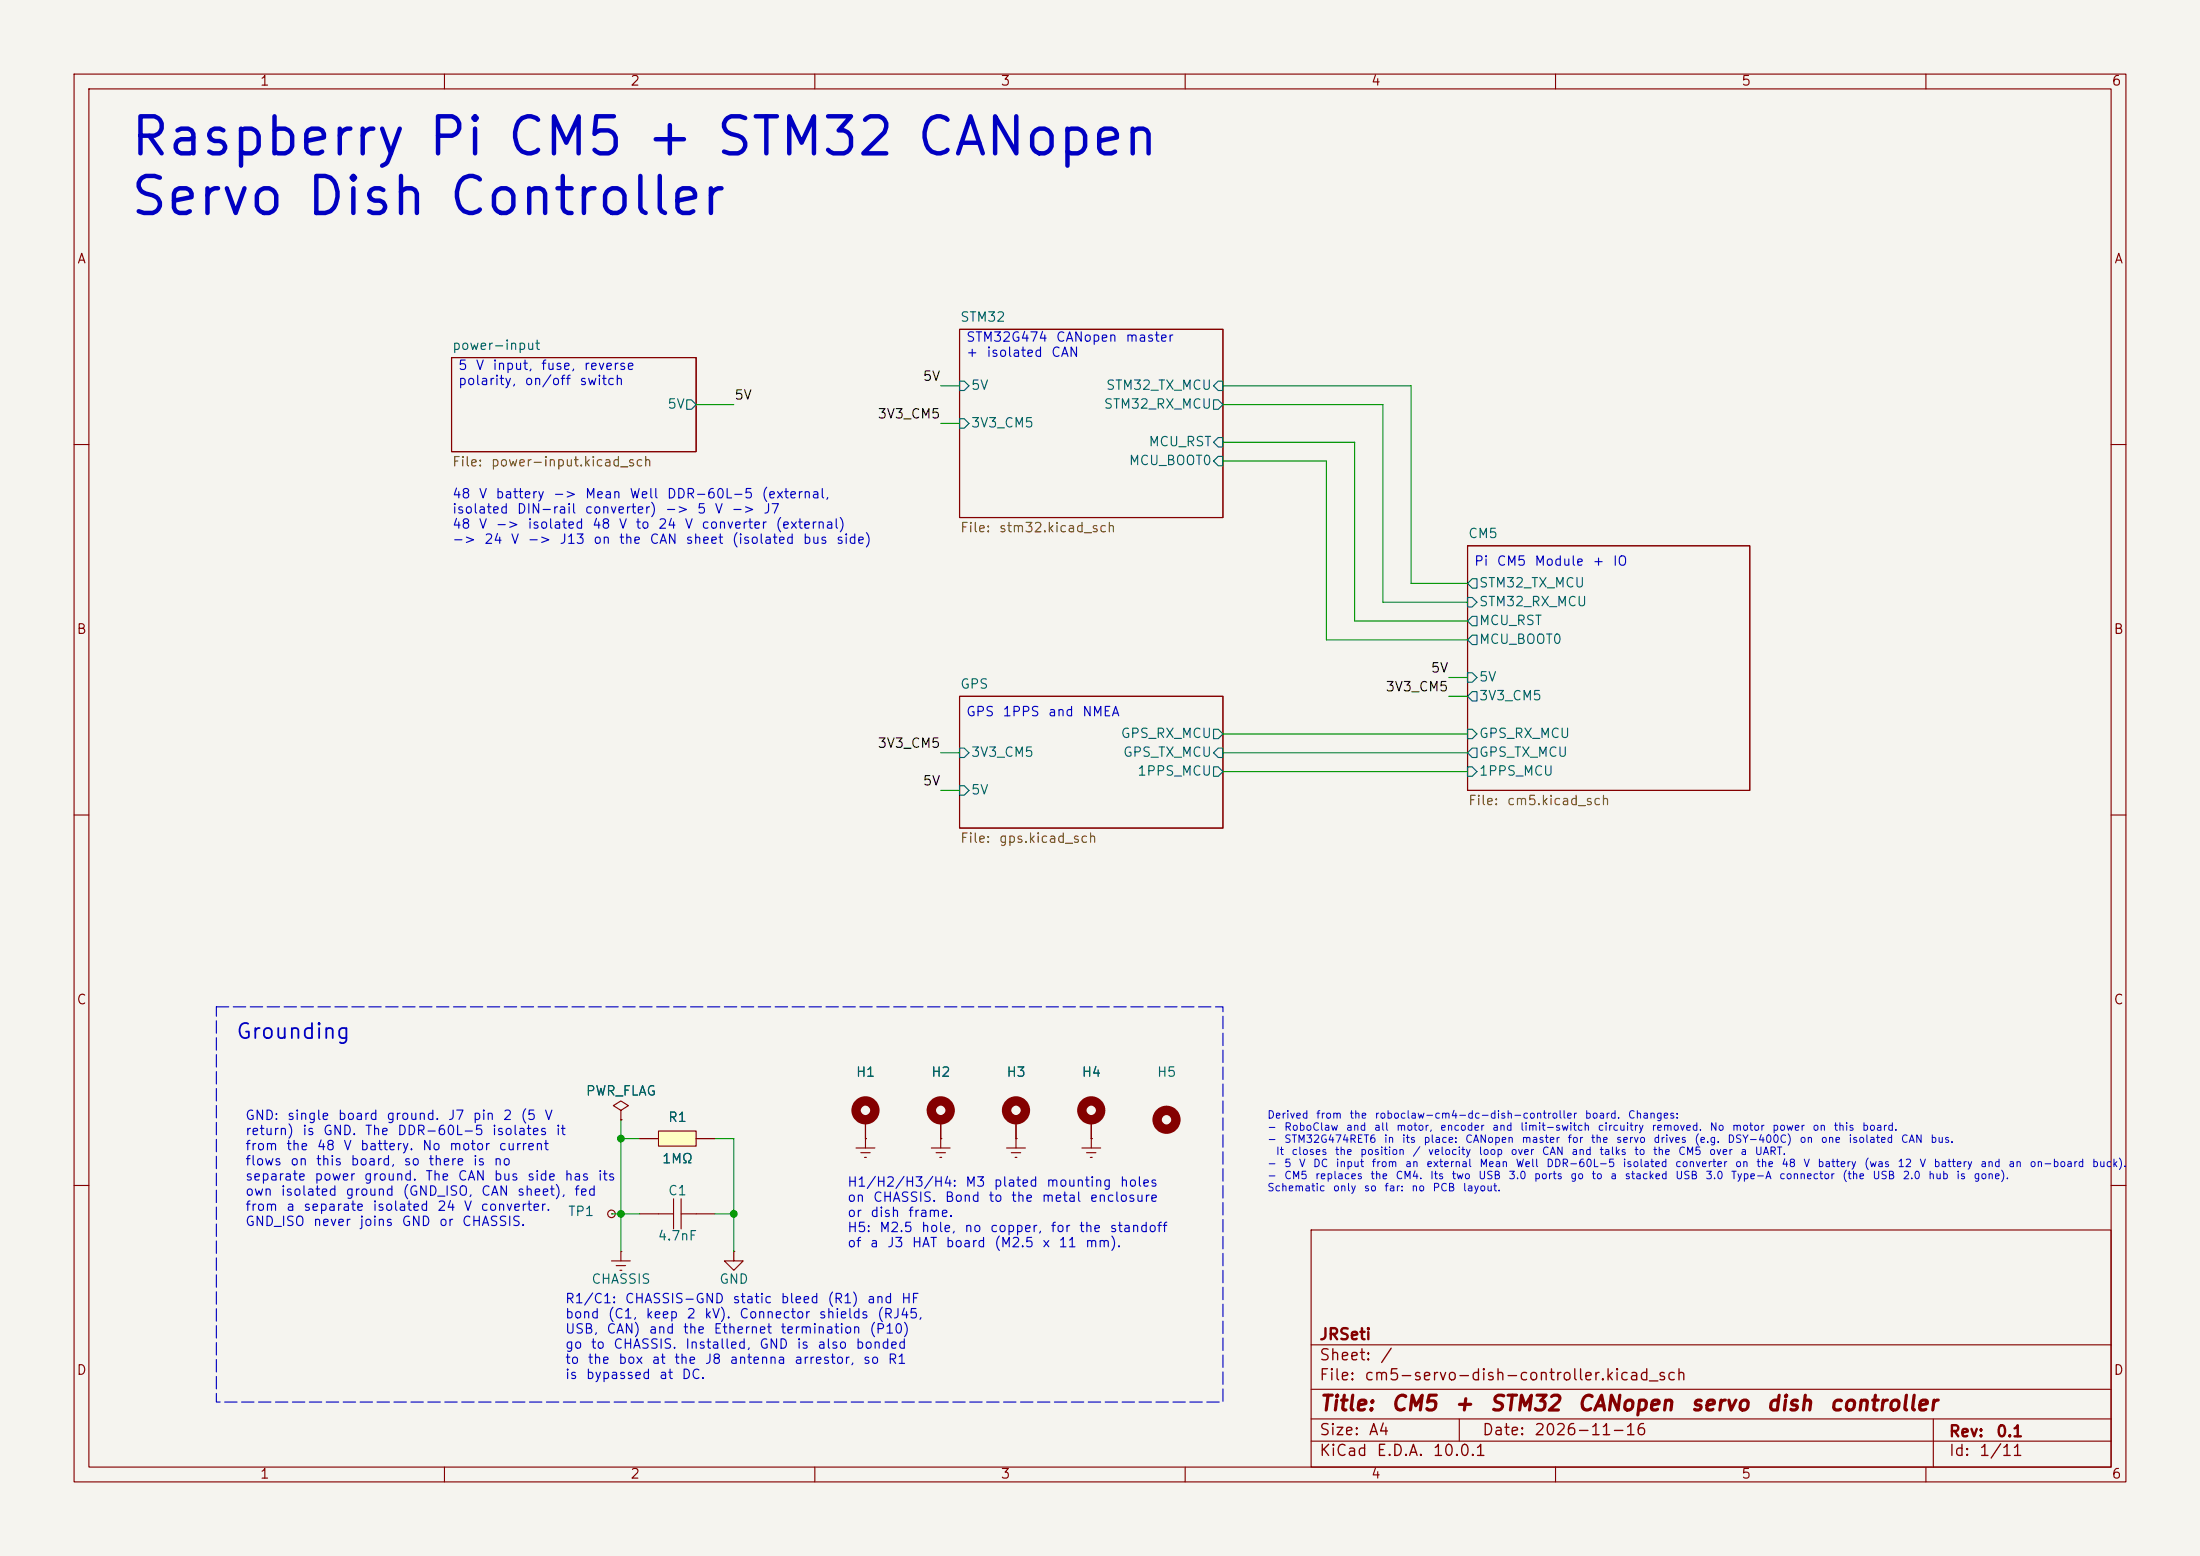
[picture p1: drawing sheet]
(kicad_sch
 (version 20260306)
 (generator "eeschema")
 (generator_version "10.0")
 (paper "A4")
 (title_block
  (title "CM5 + STM32 CANopen servo dish controller")
  (date "2026-11-16")
  (rev "0.1")
  (company "JRSeti"))
 (lib_symbols
  (symbol "Connector:TestPoint_Small"
   (pin_numbers (hide yes))
   (pin_names
    (offset 0.762) (hide yes)) (exclude_from_sim no) (in_bom yes) (on_board yes)
   (in_pos_files yes)
   (duplicate_pin_numbers_are_jumpers no)
   (property "Reference" "TP" (at 0 3.81 0) (show_name no) (do_not_autoplace no) (effects (font (size 1.27 1.27))))
   (property "Value" "TestPoint_Small" (at 0 2.032 0) (show_name no) (do_not_autoplace no) (effects (font (size 1.27 1.27))))
   (property "Footprint" "" (at 5.08 0 0) (show_name no) (do_not_autoplace no) (hide yes) (effects (font (size 1.27 1.27))))
   (property "Datasheet" "" (at 5.08 0 0) (show_name no) (do_not_autoplace no) (hide yes) (effects (font (size 1.27 1.27))))
   (property "Description" "test point" (at 0 0 0) (show_name no) (do_not_autoplace no) (hide yes) (effects (font (size 1.27 1.27))))
   (symbol "TestPoint_Small_0_1"
    (circle (center 0 0) (radius 0.508) (stroke (width 0) (type default)) (fill (type none))))
   (symbol "TestPoint_Small_1_1"
    (pin passive line (at 0 0 90) (length 0) (name "1" (effects (font (size 1.27 1.27)))) (number "1" (effects (font (size 1.27 1.27))))))
   (embedded_fonts no))
  (symbol "Mechanical:MountingHole"
   (pin_names
    (offset 1.016)) (exclude_from_sim no) (in_bom no) (on_board yes)
   (in_pos_files yes)
   (duplicate_pin_numbers_are_jumpers no)
   (property "Reference" "H" (at 0 5.08 0) (show_name no) (do_not_autoplace no) (effects (font (size 1.27 1.27))))
   (property "Value" "MountingHole" (at 0 3.175 0) (show_name no) (do_not_autoplace no) (effects (font (size 1.27 1.27))))
   (property "Footprint" "" (at 0 0 0) (show_name no) (do_not_autoplace no) (hide yes) (effects (font (size 1.27 1.27))))
   (property "Datasheet" "" (at 0 0 0) (show_name no) (do_not_autoplace no) (hide yes) (effects (font (size 1.27 1.27))))
   (property "Description" "Mounting Hole without connection" (at 0 0 0) (show_name no) (do_not_autoplace no) (hide yes) (effects (font (size 1.27 1.27))))
   (symbol "MountingHole_0_1"
    (circle (center 0 0) (radius 1.27) (stroke (width 1.27) (type default)) (fill (type none))))
   (embedded_fonts no))
  (symbol "Mechanical:MountingHole_Pad"
   (pin_numbers (hide yes))
   (pin_names
    (offset 1.016) (hide yes)) (exclude_from_sim no) (in_bom no) (on_board yes)
   (in_pos_files yes)
   (duplicate_pin_numbers_are_jumpers no)
   (property "Reference" "H" (at 0 6.35 0) (show_name no) (do_not_autoplace no) (effects (font (size 1.27 1.27))))
   (property "Value" "MountingHole_Pad" (at 0 4.445 0) (show_name no) (do_not_autoplace no) (effects (font (size 1.27 1.27))))
   (property "Footprint" "" (at 0 0 0) (show_name no) (do_not_autoplace no) (hide yes) (effects (font (size 1.27 1.27))))
   (property "Datasheet" "" (at 0 0 0) (show_name no) (do_not_autoplace no) (hide yes) (effects (font (size 1.27 1.27))))
   (property "Description" "Mounting Hole with connection" (at 0 0 0) (show_name no) (do_not_autoplace no) (hide yes) (effects (font (size 1.27 1.27))))
   (symbol "MountingHole_Pad_0_1"
    (circle (center 0 1.27) (radius 1.27) (stroke (width 1.27) (type default)) (fill (type none))))
   (symbol "MountingHole_Pad_1_1"
    (pin input line (at 0 -2.54 90) (length 2.54) (name "1" (effects (font (size 1.27 1.27)))) (number "1" (effects (font (size 1.27 1.27))))))
   (embedded_fonts no))
  (symbol "MyParts:1206B472K202NT"
   (pin_numbers (hide yes))
   (pin_names (hide yes)) (exclude_from_sim no) (in_bom yes) (on_board yes)
   (in_pos_files yes)
   (duplicate_pin_numbers_are_jumpers no)
   (property "Reference" "C" (at 0 5.08 0) (show_name no) (do_not_autoplace no) (effects (font (size 1.27 1.27))))
   (property "Value" "4.7nF" (at 0 -5.08 0) (show_name no) (do_not_autoplace no) (effects (font (size 1.27 1.27))))
   (property "Footprint" "MyParts:CAPC3216X180N" (at 0 -7.62 0) (show_name no) (do_not_autoplace no) (hide yes) (effects (font (size 1.27 1.27))))
   (property "Datasheet" "https://www.lcsc.com/datasheet/lcsc_datasheet_2304140030_FH--Guangdong-Fenghua-Advanced-Tech-1206B472K202NT_C41017.pdf" (at 0 -10.16 0) (show_name no) (do_not_autoplace no) (hide yes) (effects (font (size 1.27 1.27))))
   (property "Description" "2kV 4.7nF X7R ±10% 1206 Multilayer Ceramic Capacitors MLCC - SMD/SMT ROHS" (at 0 0 0) (show_name no) (do_not_autoplace no) (hide yes) (effects (font (size 1.27 1.27))))
   (property "Manufacturer" "FH" (at 0 -12.7 0) (show_name no) (do_not_autoplace no) (hide yes) (effects (font (size 1.27 1.27))))
   (property "MPN" "1206B472K202NT" (at 0 -15.24 0) (show_name no) (do_not_autoplace no) (hide yes) (effects (font (size 1.27 1.27))))
   (property "LCSC Part" "C41017" (at 0 -17.78 0) (show_name no) (do_not_autoplace no) (hide yes) (effects (font (size 1.27 1.27))))
   (property "Tolerance" "±10%" (at 0 0 0) (show_name no) (do_not_autoplace no) (hide yes) (effects (font (size 1.27 1.27))))
   (property "Voltage Rating" "2kV" (at 0 0 0) (show_name no) (do_not_autoplace no) (hide yes) (effects (font (size 1.27 1.27))))
   (property "Pkg Type" "SMD 1206" (at 0 0 0) (show_name no) (do_not_autoplace no) (hide yes) (effects (font (size 1.27 1.27))))
   (symbol "1206B472K202NT_0_1"
    (polyline (pts (xy -0.51 0) (xy -2.54 0)) (stroke (width 0) (type default)) (fill (type none)))
    (polyline (pts (xy -0.51 -2.03) (xy -0.51 2.03)) (stroke (width 0) (type default)) (fill (type none)))
    (polyline (pts (xy 0.51 2.03) (xy 0.51 -2.03)) (stroke (width 0) (type default)) (fill (type none)))
    (polyline (pts (xy 2.54 0) (xy 0.51 0)) (stroke (width 0) (type default)) (fill (type none)))
    (pin passive line (at -5.08 0 0) (length 2.54) (name "1" (effects (font (size 1.27 1.27)))) (number "1" (effects (font (size 1.27 1.27)))))
    (pin passive line (at 5.08 0 180) (length 2.54) (name "2" (effects (font (size 1.27 1.27)))) (number "2" (effects (font (size 1.27 1.27))))))
   (embedded_fonts no))
  (symbol "MyParts:1206W4F1004T5E"
   (pin_numbers (hide yes))
   (pin_names (hide yes)) (exclude_from_sim no) (in_bom yes) (on_board yes)
   (in_pos_files yes)
   (duplicate_pin_numbers_are_jumpers no)
   (property "Reference" "R" (at 0 5.08 0) (show_name no) (do_not_autoplace no) (effects (font (size 1.27 1.27))))
   (property "Value" "1MΩ" (at 0 -5.08 0) (show_name no) (do_not_autoplace no) (effects (font (size 1.27 1.27))))
   (property "Footprint" "MyParts:RESC3216X70N" (at 0 -7.62 0) (show_name no) (do_not_autoplace no) (hide yes) (effects (font (size 1.27 1.27))))
   (property "Datasheet" "https://www.lcsc.com/datasheet/lcsc_datasheet_2206010145_UNI-ROYAL-Uniroyal-Elec-1206W4F1004T5E_C17927.pdf" (at 0 -10.16 0) (show_name no) (do_not_autoplace no) (hide yes) (effects (font (size 1.27 1.27))))
   (property "Description" "-55℃~+155℃ 1MΩ 200V 250mW Thick Film Resistor ±1% ±100ppm/℃ 1206 Chip Resistor - Surface Mount ROHS" (at 0 -22.86 0) (show_name no) (do_not_autoplace no) (hide yes) (effects (font (size 1.27 1.27))))
   (property "Manufacturer" "UNI-ROYAL" (at 0 -12.7 0) (show_name no) (do_not_autoplace no) (hide yes) (effects (font (size 1.27 1.27))))
   (property "MPN" "1206W4F1004T5E" (at 0 -15.24 0) (show_name no) (do_not_autoplace no) (hide yes) (effects (font (size 1.27 1.27))))
   (property "LCSC Part" "C17927" (at 0 -17.78 0) (show_name no) (do_not_autoplace no) (hide yes) (effects (font (size 1.27 1.27))))
   (property "Tolerance" "±1%" (at 0 0 0) (show_name no) (do_not_autoplace no) (hide yes) (effects (font (size 1.27 1.27))))
   (property "Voltage Rating" "200V" (at 0 0 0) (show_name no) (do_not_autoplace no) (hide yes) (effects (font (size 1.27 1.27))))
   (property "Pkg Type" "SMD 1206" (at 0 0 0) (show_name no) (do_not_autoplace no) (hide yes) (effects (font (size 1.27 1.27))))
   (symbol "1206W4F1004T5E_0_1"
    (rectangle (start -2.54 1.02) (end 2.54 -1.02) (stroke (width 0) (type default)) (fill (type background)))
    (pin passive line (at -5.08 0 0) (length 2.54) (name "1" (effects (font (size 1.27 1.27)))) (number "1" (effects (font (size 1.27 1.27)))))
    (pin passive line (at 5.08 0 180) (length 2.54) (name "2" (effects (font (size 1.27 1.27)))) (number "2" (effects (font (size 1.27 1.27))))))
   (embedded_fonts no))
  (symbol "power:Earth"
   (power global)
   (pin_numbers (hide yes))
   (pin_names
    (offset 0) (hide yes)) (exclude_from_sim no) (in_bom yes) (on_board yes)
   (in_pos_files yes)
   (duplicate_pin_numbers_are_jumpers no)
   (property "Reference" "#PWR" (at 0 -6.35 0) (show_name no) (do_not_autoplace no) (hide yes) (effects (font (size 1.27 1.27))))
   (property "Value" "Earth" (at 0 -3.81 0) (show_name no) (do_not_autoplace no) (effects (font (size 1.27 1.27))))
   (property "Footprint" "" (at 0 0 0) (show_name no) (do_not_autoplace no) (hide yes) (effects (font (size 1.27 1.27))))
   (property "Datasheet" "" (at 0 0 0) (show_name no) (do_not_autoplace no) (hide yes) (effects (font (size 1.27 1.27))))
   (property "Description" "Power symbol creates a global label with name \"Earth\"" (at 0 0 0) (show_name no) (do_not_autoplace no) (hide yes) (effects (font (size 1.27 1.27))))
   (symbol "Earth_0_1"
    (polyline (pts (xy -0.635 -1.905) (xy 0.635 -1.905)) (stroke (width 0) (type default)) (fill (type none)))
    (polyline (pts (xy -0.127 -2.54) (xy 0.127 -2.54)) (stroke (width 0) (type default)) (fill (type none)))
    (polyline (pts (xy 0 -1.27) (xy 0 0)) (stroke (width 0) (type default)) (fill (type none)))
    (polyline (pts (xy 1.27 -1.27) (xy -1.27 -1.27)) (stroke (width 0) (type default)) (fill (type none))))
   (symbol "Earth_1_1"
    (pin power_in line (at 0 0 270) (length 0) (name "" (effects (font (size 1.27 1.27)))) (number "1" (effects (font (size 1.27 1.27))))))
   (embedded_fonts no))
  (symbol "power:GND"
   (power global)
   (pin_numbers (hide yes))
   (pin_names
    (offset 0) (hide yes)) (exclude_from_sim no) (in_bom yes) (on_board yes)
   (in_pos_files yes)
   (duplicate_pin_numbers_are_jumpers no)
   (property "Reference" "#PWR" (at 0 -6.35 0) (show_name no) (do_not_autoplace no) (hide yes) (effects (font (size 1.27 1.27))))
   (property "Value" "GND" (at 0 -3.81 0) (show_name no) (do_not_autoplace no) (effects (font (size 1.27 1.27))))
   (property "Footprint" "" (at 0 0 0) (show_name no) (do_not_autoplace no) (hide yes) (effects (font (size 1.27 1.27))))
   (property "Datasheet" "" (at 0 0 0) (show_name no) (do_not_autoplace no) (hide yes) (effects (font (size 1.27 1.27))))
   (property "Description" "Power symbol creates a global label with name \"GND\" , ground" (at 0 0 0) (show_name no) (do_not_autoplace no) (hide yes) (effects (font (size 1.27 1.27))))
   (symbol "GND_0_1"
    (polyline (pts (xy 0 0) (xy 0 -1.27) (xy 1.27 -1.27) (xy 0 -2.54) (xy -1.27 -1.27) (xy 0 -1.27)) (stroke (width 0) (type default)) (fill (type none))))
   (symbol "GND_1_1"
    (pin power_in line (at 0 0 270) (length 0) (name "" (effects (font (size 1.27 1.27)))) (number "1" (effects (font (size 1.27 1.27))))))
   (embedded_fonts no))
  (symbol "power:PWR_FLAG"
   (power global)
   (pin_numbers (hide yes))
   (pin_names
    (offset 0) (hide yes)) (exclude_from_sim no) (in_bom yes) (on_board yes)
   (in_pos_files yes)
   (duplicate_pin_numbers_are_jumpers no)
   (property "Reference" "#FLG" (at 0 1.905 0) (show_name no) (do_not_autoplace no) (hide yes) (effects (font (size 1.27 1.27))))
   (property "Value" "PWR_FLAG" (at 0 3.81 0) (show_name no) (do_not_autoplace no) (effects (font (size 1.27 1.27))))
   (property "Footprint" "" (at 0 0 0) (show_name no) (do_not_autoplace no) (hide yes) (effects (font (size 1.27 1.27))))
   (property "Datasheet" "" (at 0 0 0) (show_name no) (do_not_autoplace no) (hide yes) (effects (font (size 1.27 1.27))))
   (property "Description" "Special symbol for telling ERC where power comes from" (at 0 0 0) (show_name no) (do_not_autoplace no) (hide yes) (effects (font (size 1.27 1.27))))
   (symbol "PWR_FLAG_0_0"
    (pin power_out line (at 0 0 90) (length 0) (name "" (effects (font (size 1.27 1.27)))) (number "1" (effects (font (size 1.27 1.27))))))
   (symbol "PWR_FLAG_0_1"
    (polyline (pts (xy 0 0) (xy 0 1.27) (xy -1.016 1.905) (xy 0 2.54) (xy 1.016 1.905) (xy 0 1.27)) (stroke (width 0) (type default)) (fill (type none))))
   (embedded_fonts no)))
 (rectangle
  (start 29.21 135.89)
  (end 165.1 189.23)
  (stroke (width 0) (type dash))
  (fill (type none)))
 (text "GND: single board ground. J7 pin 2 (5 V\nreturn) is GND. The DDR-60L-5 isolates it\nfrom the 48 V battery. No motor current\nflows on this board, so there is no\nseparate power ground. The CAN bus side has its\nown isolated ground (GND_ISO, CAN sheet), fed\nfrom a separate isolated 24 V converter.\nGND_ISO never joins GND or CHASSIS."
  (exclude_from_sim no)
  (at 33.02 150 0)
  (effects (font (size 1.27 1.27)) (justify left top)))
 (text "STM32G474 CANopen master\n+ isolated CAN"
  (exclude_from_sim no)
  (at 130.34 46.85 0)
  (effects (font (size 1.27 1.27)) (justify left)))
 (text "H1/H2/H3/H4: M3 plated mounting holes\non CHASSIS. Bond to the metal enclosure\nor dish frame.\nH5: M2.5 hole, no copper, for the standoff\nof a J3 HAT board (M2.5 x 11 mm)."
  (exclude_from_sim no)
  (at 114.3 168.91 0)
  (effects (font (size 1.27 1.27)) (justify left bottom)))
 (text "Raspberry Pi CM5 + STM32 CANopen\nServo Dish Controller"
  (exclude_from_sim no)
  (at 17.272 17 0)
  (effects (font (size 5 5)) (justify left top)))
 (text "Pi CM5 Module + IO"
  (exclude_from_sim no)
  (at 198.92 76.06 0)
  (effects (font (size 1.27 1.27)) (justify left)))
 (text "R1/C1: CHASSIS-GND static bleed (R1) and HF\nbond (C1, keep 2 kV). Connector shields (RJ45,\nUSB, CAN) and the Ethernet termination (P10)\ngo to CHASSIS. Installed, GND is also bonded\nto the box at the J8 antenna arrestor, so R1\nis bypassed at DC."
  (exclude_from_sim no)
  (at 76.2 186.69 0)
  (effects (font (size 1.27 1.27)) (justify left bottom)))
 (text "48 V battery -> Mean Well DDR-60L-5 (external,\nisolated DIN-rail converter) -> 5 V -> J7\n48 V -> isolated 48 V to 24 V converter (external)\n-> 24 V -> J13 on the CAN sheet (isolated bus side)"
  (exclude_from_sim no)
  (at 60.96 73.97 0)
  (effects (font (size 1.27 1.27)) (justify left bottom)))
 (text "Derived from the roboclaw-cm4-dc-dish-controller board. Changes:\n- RoboClaw and all motor, encoder and limit-switch circuitry removed. No motor power on this board.\n- STM32G474RET6 in its place: CANopen master for the servo drives (e.g. DSY-400C) on one isolated CAN bus.\n  It closes the position / velocity loop over CAN and talks to the CM5 over a UART.\n- 5 V DC input from an external Mean Well DDR-60L-5 isolated converter on the 48 V battery (was 12 V battery and an on-board buck).\n- CM5 replaces the CM4. Its two USB 3.0 ports go to a stacked USB 3.0 Type-A connector (the USB 2.0 hub is gone).\nSchematic only so far: no PCB layout."
  (exclude_from_sim no)
  (at 171 150 0)
  (effects (font (size 1.016 1.016)) (justify left top)))
 (text "GPS 1PPS and NMEA"
  (exclude_from_sim no)
  (at 130.34 96.38 0)
  (effects (font (size 1.27 1.27)) (justify left)))
 (text "5 V input, fuse, reverse\npolarity, on/off switch"
  (exclude_from_sim no)
  (at 61.76 50.66 0)
  (effects (font (size 1.27 1.27)) (justify left)))
 (text "Grounding"
  (exclude_from_sim no)
  (at 31.75 140.97 0)
  (effects (font (size 2.032 2.032)) (justify left bottom)))
 (junction
  (at 83.82 153.67)
  (diameter 0)
  (color 0 0 0 0))
 (junction
  (at 99.06 163.83)
  (diameter 0)
  (color 0 0 0 0))
 (junction
  (at 83.82 163.83)
  (diameter 0)
  (color 0 0 0 0))
 (wire
  (pts (xy 99.06 163.83) (xy 99.06 168.91))
  (stroke (width 0) (type default)))
 (wire
  (pts (xy 96.52 163.83) (xy 99.06 163.83))
  (stroke (width 0) (type default)))
 (wire
  (pts (xy 179.07 86.36) (xy 198.12 86.36))
  (stroke (width 0) (type default)))
 (wire
  (pts (xy 96.52 153.67) (xy 99.06 153.67))
  (stroke (width 0) (type default)))
 (wire
  (pts (xy 165.1 99.06) (xy 198.12 99.06))
  (stroke (width 0) (type default)))
 (wire
  (pts (xy 165.1 54.61) (xy 186.69 54.61))
  (stroke (width 0) (type default)))
 (wire
  (pts (xy 83.82 163.83) (xy 83.82 168.91))
  (stroke (width 0) (type default)))
 (wire
  (pts (xy 186.69 54.61) (xy 186.69 81.28))
  (stroke (width 0) (type default)))
 (wire
  (pts (xy 127 101.6) (xy 129.54 101.6))
  (stroke (width 0) (type default)))
 (wire
  (pts (xy 195.58 91.44) (xy 198.12 91.44))
  (stroke (width 0) (type default)))
 (wire
  (pts (xy 83.82 153.67) (xy 86.36 153.67))
  (stroke (width 0) (type default)))
 (wire
  (pts (xy 82.55 163.83) (xy 83.82 163.83))
  (stroke (width 0) (type default)))
 (wire
  (pts (xy 190.5 52.07) (xy 190.5 78.74))
  (stroke (width 0) (type default)))
 (wire
  (pts (xy 182.88 59.69) (xy 182.88 83.82))
  (stroke (width 0) (type default)))
 (wire
  (pts (xy 195.58 93.98) (xy 198.12 93.98))
  (stroke (width 0) (type default)))
 (wire
  (pts (xy 83.82 153.67) (xy 83.82 163.83))
  (stroke (width 0) (type default)))
 (wire
  (pts (xy 165.1 101.6) (xy 198.12 101.6))
  (stroke (width 0) (type default)))
 (wire
  (pts (xy 93.98 54.61) (xy 99.06 54.61))
  (stroke (width 0) (type default)))
 (wire
  (pts (xy 165.1 52.07) (xy 190.5 52.07))
  (stroke (width 0) (type default)))
 (wire
  (pts (xy 127 106.68) (xy 129.54 106.68))
  (stroke (width 0) (type default)))
 (wire
  (pts (xy 99.06 153.67) (xy 99.06 163.83))
  (stroke (width 0) (type default)))
 (wire
  (pts (xy 83.82 163.83) (xy 86.36 163.83))
  (stroke (width 0) (type default)))
 (wire
  (pts (xy 165.1 104.14) (xy 198.12 104.14))
  (stroke (width 0) (type default)))
 (wire
  (pts (xy 190.5 78.74) (xy 198.12 78.74))
  (stroke (width 0) (type default)))
 (wire
  (pts (xy 179.07 62.23) (xy 179.07 86.36))
  (stroke (width 0) (type default)))
 (wire
  (pts (xy 83.82 151.13) (xy 83.82 153.67))
  (stroke (width 0) (type default)))
 (wire
  (pts (xy 182.88 83.82) (xy 198.12 83.82))
  (stroke (width 0) (type default)))
 (wire
  (pts (xy 165.1 62.23) (xy 179.07 62.23))
  (stroke (width 0) (type default)))
 (wire
  (pts (xy 127 52.07) (xy 129.54 52.07))
  (stroke (width 0) (type default)))
 (wire
  (pts (xy 165.1 59.69) (xy 182.88 59.69))
  (stroke (width 0) (type default)))
 (wire
  (pts (xy 127 57.15) (xy 129.54 57.15))
  (stroke (width 0) (type default)))
 (wire
  (pts (xy 186.69 81.28) (xy 198.12 81.28))
  (stroke (width 0) (type default)))
 (label "3V3_CM5"
  (at 127 101.6 180)
  (effects (font (size 1.27 1.27)) (justify right bottom)))
 (label "5V"
  (at 195.58 91.44 180)
  (effects (font (size 1.27 1.27)) (justify right bottom)))
 (label "3V3_CM5"
  (at 127 57.15 180)
  (effects (font (size 1.27 1.27)) (justify right bottom)))
 (label "3V3_CM5"
  (at 195.58 93.98 180)
  (effects (font (size 1.27 1.27)) (justify right bottom)))
 (label "5V"
  (at 127 52.07 180)
  (effects (font (size 1.27 1.27)) (justify right bottom)))
 (label "5V"
  (at 127 106.68 180)
  (effects (font (size 1.27 1.27)) (justify right bottom)))
 (label "5V"
  (at 99.06 54.61 0)
  (effects (font (size 1.27 1.27)) (justify left bottom)))
 (symbol
  (lib_id "Connector:TestPoint_Small")
  (at 82.55 163.83 0)
  (unit 1)
  (body_style 1)
  (exclude_from_sim no)
  (in_bom no)
  (on_board yes)
  (in_pos_files no)
  (dnp no)
  (property "Reference" "TP1" (at 80.264 163.576 0) (show_name no) (do_not_autoplace no) (effects (font (size 1.27 1.27)) (justify right)))
  (property "Value" "TestPoint_Small" (at 81.788 163.83 0) (hide yes) (show_name no) (do_not_autoplace no) (effects (font (size 1.27 1.27))))
  (property "Footprint" "MyParts:TestPoint_Pad_D0.8mm" (at 81.788 163.83 0) (hide yes) (show_name no) (do_not_autoplace no) (effects (font (size 1.27 1.27))))
  (property "Datasheet" "" (at 82.55 163.83 0) (show_name no) (do_not_autoplace no) (effects (font (size 1.27 1.27))))
  (property "Description" "test point" (at 81.788 163.83 0) (hide yes) (show_name no) (do_not_autoplace no) (effects (font (size 1.27 1.27))))
  (pin "1"))
 (symbol
  (lib_id "Mechanical:MountingHole_Pad")
  (at 147.32 151.13 0)
  (unit 1)
  (body_style 1)
  (exclude_from_sim no)
  (in_bom no)
  (on_board yes)
  (in_pos_files no)
  (dnp no)
  (property "Reference" "H4" (at 147.32 144.78 0) (show_name no) (do_not_autoplace no) (effects (font (size 1.27 1.27))))
  (property "Value" "M3" (at 147.32 146.685 0) (hide yes) (show_name no) (do_not_autoplace no) (effects (font (size 1.27 1.27))))
  (property "Footprint" "MountingHole:MountingHole_3.2mm_M3_Pad_Via" (at 147.32 151.13 0) (hide yes) (show_name no) (do_not_autoplace no) (effects (font (size 1.27 1.27))))
  (property "Datasheet" "" (at 147.32 151.13 0) (hide yes) (show_name no) (do_not_autoplace no) (effects (font (size 1.27 1.27))))
  (property "Description" "Mounting Hole with connection" (at 147.32 151.13 0) (hide yes) (show_name no) (do_not_autoplace no) (effects (font (size 1.27 1.27))))
  (property "Pkg Type" "THT Mounting hole M3 plated" (at 147.32 151.13 0) (hide yes) (show_name no) (do_not_autoplace no) (effects (font (size 1.27 1.27))))
  (pin "1"))
 (symbol
  (lib_id "power:PWR_FLAG")
  (at 83.82 151.13 0)
  (unit 1)
  (body_style 1)
  (exclude_from_sim no)
  (in_bom yes)
  (on_board yes)
  (in_pos_files yes)
  (dnp no)
  (property "Reference" "#FLG01" (at 83.82 149.225 0) (hide yes) (show_name no) (do_not_autoplace no) (effects (font (size 1.27 1.27))))
  (property "Value" "PWR_FLAG" (at 83.82 147.32 0) (show_name no) (do_not_autoplace no) (effects (font (size 1.27 1.27))))
  (property "Footprint" "" (at 83.82 151.13 0) (hide yes) (show_name no) (do_not_autoplace no) (effects (font (size 1.27 1.27))))
  (property "Datasheet" "" (at 83.82 151.13 0) (hide yes) (show_name no) (do_not_autoplace no) (effects (font (size 1.27 1.27))))
  (property "Description" "Special symbol for telling ERC where power comes from" (at 83.82 151.13 0) (hide yes) (show_name no) (do_not_autoplace no) (effects (font (size 1.27 1.27))))
  (pin "1"))
 (symbol
  (lib_id "power:Earth")
  (at 116.84 153.67 0)
  (unit 1)
  (body_style 1)
  (exclude_from_sim no)
  (in_bom yes)
  (on_board yes)
  (in_pos_files yes)
  (dnp no)
  (property "Reference" "#PWR03" (at 116.84 160.02 0) (hide yes) (show_name no) (do_not_autoplace no) (effects (font (size 1.27 1.27))))
  (property "Value" "CHASSIS" (at 116.84 157.48 0) (hide yes) (show_name no) (do_not_autoplace no) (effects (font (size 1.27 1.27))))
  (property "Footprint" "" (at 116.84 153.67 0) (hide yes) (show_name no) (do_not_autoplace no) (effects (font (size 1.27 1.27))))
  (property "Datasheet" "" (at 116.84 153.67 0) (hide yes) (show_name no) (do_not_autoplace no) (effects (font (size 1.27 1.27))))
  (property "Description" "Power symbol creates a global label with name \"Earth\"" (at 116.84 153.67 0) (hide yes) (show_name no) (do_not_autoplace no) (effects (font (size 1.27 1.27))))
  (pin "1"))
 (symbol
  (lib_id "Mechanical:MountingHole_Pad")
  (at 116.84 151.13 0)
  (unit 1)
  (body_style 1)
  (exclude_from_sim no)
  (in_bom no)
  (on_board yes)
  (in_pos_files no)
  (dnp no)
  (property "Reference" "H1" (at 116.84 144.78 0) (show_name no) (do_not_autoplace no) (effects (font (size 1.27 1.27))))
  (property "Value" "M3" (at 116.84 146.685 0) (hide yes) (show_name no) (do_not_autoplace no) (effects (font (size 1.27 1.27))))
  (property "Footprint" "MountingHole:MountingHole_3.2mm_M3_Pad_Via" (at 116.84 151.13 0) (hide yes) (show_name no) (do_not_autoplace no) (effects (font (size 1.27 1.27))))
  (property "Datasheet" "" (at 116.84 151.13 0) (hide yes) (show_name no) (do_not_autoplace no) (effects (font (size 1.27 1.27))))
  (property "Description" "Mounting Hole with connection" (at 116.84 151.13 0) (hide yes) (show_name no) (do_not_autoplace no) (effects (font (size 1.27 1.27))))
  (property "Pkg Type" "THT Mounting hole M3 plated" (at 116.84 151.13 0) (hide yes) (show_name no) (do_not_autoplace no) (effects (font (size 1.27 1.27))))
  (pin "1"))
 (symbol
  (lib_id "Mechanical:MountingHole_Pad")
  (at 137.16 151.13 0)
  (unit 1)
  (body_style 1)
  (exclude_from_sim no)
  (in_bom no)
  (on_board yes)
  (in_pos_files no)
  (dnp no)
  (property "Reference" "H3" (at 137.16 144.78 0) (show_name no) (do_not_autoplace no) (effects (font (size 1.27 1.27))))
  (property "Value" "M3" (at 137.16 146.685 0) (hide yes) (show_name no) (do_not_autoplace no) (effects (font (size 1.27 1.27))))
  (property "Footprint" "MountingHole:MountingHole_3.2mm_M3_Pad_Via" (at 137.16 151.13 0) (hide yes) (show_name no) (do_not_autoplace no) (effects (font (size 1.27 1.27))))
  (property "Datasheet" "" (at 137.16 151.13 0) (hide yes) (show_name no) (do_not_autoplace no) (effects (font (size 1.27 1.27))))
  (property "Description" "Mounting Hole with connection" (at 137.16 151.13 0) (hide yes) (show_name no) (do_not_autoplace no) (effects (font (size 1.27 1.27))))
  (property "Pkg Type" "THT Mounting hole M3 plated" (at 137.16 151.13 0) (hide yes) (show_name no) (do_not_autoplace no) (effects (font (size 1.27 1.27))))
  (pin "1"))
 (symbol
  (lib_id "MyParts:1206W4F1004T5E")
  (at 91.44 153.67 0)
  (unit 1)
  (body_style 1)
  (exclude_from_sim no)
  (in_bom yes)
  (on_board yes)
  (in_pos_files yes)
  (dnp no)
  (property "Reference" "R1" (at 91.44 150.876 0) (show_name no) (do_not_autoplace no) (effects (font (size 1.27 1.27))))
  (property "Value" "1MΩ" (at 91.44 156.464 0) (show_name no) (do_not_autoplace no) (effects (font (size 1.27 1.27))))
  (property "Footprint" "MyParts:RESC3216X70N" (at 91.44 161.29 0) (hide yes) (show_name no) (do_not_autoplace no) (effects (font (size 1.27 1.27))))
  (property "Datasheet" "https://www.lcsc.com/datasheet/lcsc_datasheet_2206010145_UNI-ROYAL-Uniroyal-Elec-1206W4F1004T5E_C17927.pdf" (at 91.44 163.83 0) (hide yes) (show_name no) (do_not_autoplace no) (effects (font (size 1.27 1.27))))
  (property "Description" "-55℃~+155℃ 1MΩ 200V 250mW Thick Film Resistor ±1% ±100ppm/℃ 1206 Chip Resistor - Surface Mount ROHS" (at 91.44 176.53 0) (hide yes) (show_name no) (do_not_autoplace no) (effects (font (size 1.27 1.27))))
  (property "Manufacturer" "UNI-ROYAL" (at 91.44 166.37 0) (hide yes) (show_name no) (do_not_autoplace no) (effects (font (size 1.27 1.27))))
  (property "MPN" "1206W4F1004T5E" (at 91.44 168.91 0) (hide yes) (show_name no) (do_not_autoplace no) (effects (font (size 1.27 1.27))))
  (property "LCSC Part" "C17927" (at 91.44 171.45 0) (hide yes) (show_name no) (do_not_autoplace no) (effects (font (size 1.27 1.27))))
  (property "Tolerance" "±1%" (at 91.44 153.67 0) (hide yes) (show_name no) (do_not_autoplace no) (effects (font (size 1.27 1.27))))
  (property "Voltage Rating" "200V" (at 91.44 153.67 0) (hide yes) (show_name no) (do_not_autoplace no) (effects (font (size 1.27 1.27))))
  (property "Pkg Type" "SMD 1206" (at 91.44 153.67 0) (hide yes) (show_name no) (do_not_autoplace no) (effects (font (size 1.27 1.27))))
  (pin "1")
  (pin "2"))
 (symbol
  (lib_id "power:Earth")
  (at 127 153.67 0)
  (unit 1)
  (body_style 1)
  (exclude_from_sim no)
  (in_bom yes)
  (on_board yes)
  (in_pos_files yes)
  (dnp no)
  (property "Reference" "#PWR04" (at 127 160.02 0) (hide yes) (show_name no) (do_not_autoplace no) (effects (font (size 1.27 1.27))))
  (property "Value" "CHASSIS" (at 127 157.48 0) (hide yes) (show_name no) (do_not_autoplace no) (effects (font (size 1.27 1.27))))
  (property "Footprint" "" (at 127 153.67 0) (hide yes) (show_name no) (do_not_autoplace no) (effects (font (size 1.27 1.27))))
  (property "Datasheet" "" (at 127 153.67 0) (hide yes) (show_name no) (do_not_autoplace no) (effects (font (size 1.27 1.27))))
  (property "Description" "Power symbol creates a global label with name \"Earth\"" (at 127 153.67 0) (hide yes) (show_name no) (do_not_autoplace no) (effects (font (size 1.27 1.27))))
  (pin "1"))
 (symbol
  (lib_id "Mechanical:MountingHole")
  (at 157.48 151.13 0)
  (unit 1)
  (body_style 1)
  (exclude_from_sim no)
  (in_bom no)
  (on_board yes)
  (in_pos_files no)
  (dnp no)
  (property "Reference" "H5" (at 157.48 144.78 0) (show_name no) (do_not_autoplace no) (effects (font (size 1.27 1.27))))
  (property "Value" "M2.5" (at 157.48 146.685 0) (hide yes) (show_name no) (do_not_autoplace no) (effects (font (size 1.27 1.27))))
  (property "Footprint" "MountingHole:MountingHole_2.7mm_M2.5" (at 157.48 151.13 0) (hide yes) (show_name no) (do_not_autoplace no) (effects (font (size 1.27 1.27))))
  (property "Datasheet" "" (at 157.48 151.13 0) (hide yes) (show_name no) (do_not_autoplace no) (effects (font (size 1.27 1.27))))
  (property "Description" "Mounting Hole without connection" (at 157.48 151.13 0) (hide yes) (show_name no) (do_not_autoplace no) (effects (font (size 1.27 1.27))))
  (property "Pkg Type" "NPTH mounting hole M2.5" (at 157.48 151.13 0) (hide yes) (show_name no) (do_not_autoplace no) (effects (font (size 1.27 1.27)))))
 (symbol
  (lib_id "MyParts:1206B472K202NT")
  (at 91.44 163.83 0)
  (unit 1)
  (body_style 1)
  (exclude_from_sim no)
  (in_bom yes)
  (on_board yes)
  (in_pos_files yes)
  (dnp no)
  (property "Reference" "C1" (at 91.44 160.782 0) (show_name no) (do_not_autoplace no) (effects (font (size 1.27 1.27))))
  (property "Value" "4.7nF" (at 91.44 166.878 0) (show_name no) (do_not_autoplace no) (effects (font (size 1.27 1.27))))
  (property "Footprint" "MyParts:CAPC3216X180N" (at 91.44 171.45 0) (hide yes) (show_name no) (do_not_autoplace no) (effects (font (size 1.27 1.27))))
  (property "Datasheet" "https://www.lcsc.com/datasheet/lcsc_datasheet_2304140030_FH--Guangdong-Fenghua-Advanced-Tech-1206B472K202NT_C41017.pdf" (at 91.44 173.99 0) (hide yes) (show_name no) (do_not_autoplace no) (effects (font (size 1.27 1.27))))
  (property "Description" "2kV 4.7nF X7R ±10% 1206 Multilayer Ceramic Capacitors MLCC - SMD/SMT ROHS" (at 91.44 163.83 0) (hide yes) (show_name no) (do_not_autoplace no) (effects (font (size 1.27 1.27))))
  (property "Manufacturer" "FH" (at 91.44 176.53 0) (hide yes) (show_name no) (do_not_autoplace no) (effects (font (size 1.27 1.27))))
  (property "MPN" "1206B472K202NT" (at 91.44 179.07 0) (hide yes) (show_name no) (do_not_autoplace no) (effects (font (size 1.27 1.27))))
  (property "LCSC Part" "C41017" (at 91.44 181.61 0) (hide yes) (show_name no) (do_not_autoplace no) (effects (font (size 1.27 1.27))))
  (property "Tolerance" "±10%" (at 91.44 163.83 0) (hide yes) (show_name no) (do_not_autoplace no) (effects (font (size 1.27 1.27))))
  (property "Voltage Rating" "2kV" (at 91.44 163.83 0) (hide yes) (show_name no) (do_not_autoplace no) (effects (font (size 1.27 1.27))))
  (property "Pkg Type" "SMD 1206" (at 91.44 163.83 0) (hide yes) (show_name no) (do_not_autoplace no) (effects (font (size 1.27 1.27))))
  (pin "1")
  (pin "2"))
 (symbol
  (lib_id "power:GND")
  (at 99.06 168.91 0)
  (unit 1)
  (body_style 1)
  (exclude_from_sim no)
  (in_bom yes)
  (on_board yes)
  (in_pos_files yes)
  (dnp no)
  (property "Reference" "#PWR02" (at 99.06 175.26 0) (hide yes) (show_name no) (do_not_autoplace no) (effects (font (size 1.27 1.27))))
  (property "Value" "GND" (at 99.06 172.72 0) (show_name no) (do_not_autoplace no) (effects (font (size 1.27 1.27))))
  (property "Footprint" "" (at 99.06 168.91 0) (hide yes) (show_name no) (do_not_autoplace no) (effects (font (size 1.27 1.27))))
  (property "Datasheet" "" (at 99.06 168.91 0) (hide yes) (show_name no) (do_not_autoplace no) (effects (font (size 1.27 1.27))))
  (property "Description" "Power symbol creates a global label with name \"GND\" , ground" (at 99.06 168.91 0) (hide yes) (show_name no) (do_not_autoplace no) (effects (font (size 1.27 1.27))))
  (pin "1"))
 (symbol
  (lib_id "power:Earth")
  (at 83.82 168.91 0)
  (unit 1)
  (body_style 1)
  (exclude_from_sim no)
  (in_bom yes)
  (on_board yes)
  (in_pos_files yes)
  (dnp no)
  (property "Reference" "#PWR01" (at 83.82 175.26 0) (hide yes) (show_name no) (do_not_autoplace no) (effects (font (size 1.27 1.27))))
  (property "Value" "CHASSIS" (at 83.82 172.72 0) (show_name no) (do_not_autoplace no) (effects (font (size 1.27 1.27))))
  (property "Footprint" "" (at 83.82 168.91 0) (hide yes) (show_name no) (do_not_autoplace no) (effects (font (size 1.27 1.27))))
  (property "Datasheet" "" (at 83.82 168.91 0) (hide yes) (show_name no) (do_not_autoplace no) (effects (font (size 1.27 1.27))))
  (property "Description" "Power symbol creates a global label with name \"Earth\"" (at 83.82 168.91 0) (hide yes) (show_name no) (do_not_autoplace no) (effects (font (size 1.27 1.27))))
  (pin "1"))
 (symbol
  (lib_id "power:Earth")
  (at 137.16 153.67 0)
  (unit 1)
  (body_style 1)
  (exclude_from_sim no)
  (in_bom yes)
  (on_board yes)
  (in_pos_files yes)
  (dnp no)
  (property "Reference" "#PWR05" (at 137.16 160.02 0) (hide yes) (show_name no) (do_not_autoplace no) (effects (font (size 1.27 1.27))))
  (property "Value" "CHASSIS" (at 137.16 157.48 0) (hide yes) (show_name no) (do_not_autoplace no) (effects (font (size 1.27 1.27))))
  (property "Footprint" "" (at 137.16 153.67 0) (hide yes) (show_name no) (do_not_autoplace no) (effects (font (size 1.27 1.27))))
  (property "Datasheet" "" (at 137.16 153.67 0) (hide yes) (show_name no) (do_not_autoplace no) (effects (font (size 1.27 1.27))))
  (property "Description" "Power symbol creates a global label with name \"Earth\"" (at 137.16 153.67 0) (hide yes) (show_name no) (do_not_autoplace no) (effects (font (size 1.27 1.27))))
  (pin "1"))
 (symbol
  (lib_id "power:Earth")
  (at 147.32 153.67 0)
  (unit 1)
  (body_style 1)
  (exclude_from_sim no)
  (in_bom yes)
  (on_board yes)
  (in_pos_files yes)
  (dnp no)
  (property "Reference" "#PWR06" (at 147.32 160.02 0) (hide yes) (show_name no) (do_not_autoplace no) (effects (font (size 1.27 1.27))))
  (property "Value" "CHASSIS" (at 147.32 157.48 0) (hide yes) (show_name no) (do_not_autoplace no) (effects (font (size 1.27 1.27))))
  (property "Footprint" "" (at 147.32 153.67 0) (hide yes) (show_name no) (do_not_autoplace no) (effects (font (size 1.27 1.27))))
  (property "Datasheet" "" (at 147.32 153.67 0) (hide yes) (show_name no) (do_not_autoplace no) (effects (font (size 1.27 1.27))))
  (property "Description" "Power symbol creates a global label with name \"Earth\"" (at 147.32 153.67 0) (hide yes) (show_name no) (do_not_autoplace no) (effects (font (size 1.27 1.27))))
  (pin "1"))
 (symbol
  (lib_id "Mechanical:MountingHole_Pad")
  (at 127 151.13 0)
  (unit 1)
  (body_style 1)
  (exclude_from_sim no)
  (in_bom no)
  (on_board yes)
  (in_pos_files no)
  (dnp no)
  (property "Reference" "H2" (at 127 144.78 0) (show_name no) (do_not_autoplace no) (effects (font (size 1.27 1.27))))
  (property "Value" "M3" (at 127 146.685 0) (hide yes) (show_name no) (do_not_autoplace no) (effects (font (size 1.27 1.27))))
  (property "Footprint" "MountingHole:MountingHole_3.2mm_M3_Pad_Via" (at 127 151.13 0) (hide yes) (show_name no) (do_not_autoplace no) (effects (font (size 1.27 1.27))))
  (property "Datasheet" "" (at 127 151.13 0) (hide yes) (show_name no) (do_not_autoplace no) (effects (font (size 1.27 1.27))))
  (property "Description" "Mounting Hole with connection" (at 127 151.13 0) (hide yes) (show_name no) (do_not_autoplace no) (effects (font (size 1.27 1.27))))
  (property "Pkg Type" "THT Mounting hole M3 plated" (at 127 151.13 0) (hide yes) (show_name no) (do_not_autoplace no) (effects (font (size 1.27 1.27))))
  (pin "1"))
 (sheet
  (at 198.12 73.66)
  (size 38.1 33.02)
  (exclude_from_sim no)
  (in_bom yes)
  (on_board yes)
  (dnp no)
  (fields_autoplaced yes)
  (stroke (width 0.1524) (type solid))
  (fill (color 0 0 0 0))
  (property "Sheetname" "CM5" (at 198.12 72.9484 0) (show_name no) (do_not_autoplace no) (effects (font (size 1.27 1.27)) (justify left bottom)))
  (property "Sheetfile" "cm5.kicad_sch" (at 198.12 107.2646 0) (show_name no) (do_not_autoplace no) (effects (font (size 1.27 1.27)) (justify left top)))
  (pin "STM32_TX_MCU" output (at 198.12 78.74 180) (effects (font (size 1.27 1.27)) (justify left)))
  (pin "STM32_RX_MCU" input (at 198.12 81.28 180) (effects (font (size 1.27 1.27)) (justify left)))
  (pin "MCU_RST" output (at 198.12 83.82 180) (effects (font (size 1.27 1.27)) (justify left)))
  (pin "MCU_BOOT0" output (at 198.12 86.36 180) (effects (font (size 1.27 1.27)) (justify left)))
  (pin "5V" input (at 198.12 91.44 180) (effects (font (size 1.27 1.27)) (justify left)))
  (pin "3V3_CM5" output (at 198.12 93.98 180) (effects (font (size 1.27 1.27)) (justify left)))
  (pin "GPS_RX_MCU" input (at 198.12 99.06 180) (effects (font (size 1.27 1.27)) (justify left)))
  (pin "GPS_TX_MCU" output (at 198.12 101.6 180) (effects (font (size 1.27 1.27)) (justify left)))
  (pin "1PPS_MCU" input (at 198.12 104.14 180) (effects (font (size 1.27 1.27)) (justify left))))
 (sheet
  (at 129.54 93.98)
  (size 35.56 17.78)
  (exclude_from_sim no)
  (in_bom yes)
  (on_board yes)
  (dnp no)
  (fields_autoplaced yes)
  (stroke (width 0.1524) (type solid))
  (fill (color 0 0 0 0))
  (property "Sheetname" "GPS" (at 129.54 93.2684 0) (show_name no) (do_not_autoplace no) (effects (font (size 1.27 1.27)) (justify left bottom)))
  (property "Sheetfile" "gps.kicad_sch" (at 129.54 112.3446 0) (show_name no) (do_not_autoplace no) (effects (font (size 1.27 1.27)) (justify left top)))
  (pin "3V3_CM5" input (at 129.54 101.6 180) (effects (font (size 1.27 1.27)) (justify left)))
  (pin "5V" input (at 129.54 106.68 180) (effects (font (size 1.27 1.27)) (justify left)))
  (pin "GPS_RX_MCU" output (at 165.1 99.06 0) (effects (font (size 1.27 1.27)) (justify right)))
  (pin "GPS_TX_MCU" input (at 165.1 101.6 0) (effects (font (size 1.27 1.27)) (justify right)))
  (pin "1PPS_MCU" output (at 165.1 104.14 0) (effects (font (size 1.27 1.27)) (justify right))))
 (sheet
  (at 129.54 44.45)
  (size 35.56 25.4)
  (exclude_from_sim no)
  (in_bom yes)
  (on_board yes)
  (dnp no)
  (fields_autoplaced yes)
  (stroke (width 0.1524) (type solid))
  (fill (color 0 0 0 0))
  (property "Sheetname" "STM32" (at 129.54 43.7384 0) (show_name no) (do_not_autoplace no) (effects (font (size 1.27 1.27)) (justify left bottom)))
  (property "Sheetfile" "stm32.kicad_sch" (at 129.54 70.4346 0) (show_name no) (do_not_autoplace no) (effects (font (size 1.27 1.27)) (justify left top)))
  (pin "5V" input (at 129.54 52.07 180) (effects (font (size 1.27 1.27)) (justify left)))
  (pin "3V3_CM5" input (at 129.54 57.15 180) (effects (font (size 1.27 1.27)) (justify left)))
  (pin "STM32_TX_MCU" input (at 165.1 52.07 0) (effects (font (size 1.27 1.27)) (justify right)))
  (pin "STM32_RX_MCU" output (at 165.1 54.61 0) (effects (font (size 1.27 1.27)) (justify right)))
  (pin "MCU_RST" input (at 165.1 59.69 0) (effects (font (size 1.27 1.27)) (justify right)))
  (pin "MCU_BOOT0" input (at 165.1 62.23 0) (effects (font (size 1.27 1.27)) (justify right))))
 (sheet
  (at 60.96 48.26)
  (size 33.02 12.7)
  (exclude_from_sim no)
  (in_bom yes)
  (on_board yes)
  (dnp no)
  (fields_autoplaced yes)
  (stroke (width 0.1524) (type solid))
  (fill (color 0 0 0 0))
  (property "Sheetname" "power-input" (at 60.96 47.5484 0) (show_name no) (do_not_autoplace no) (effects (font (size 1.27 1.27)) (justify left bottom)))
  (property "Sheetfile" "power-input.kicad_sch" (at 60.96 61.5446 0) (show_name no) (do_not_autoplace no) (effects (font (size 1.27 1.27)) (justify left top)))
  (pin "5V" output (at 93.98 54.61 0) (effects (font (size 1.27 1.27)) (justify right))))
 (sheet_instances
  (path ""
   (page "1")))
 (embedded_fonts no))
